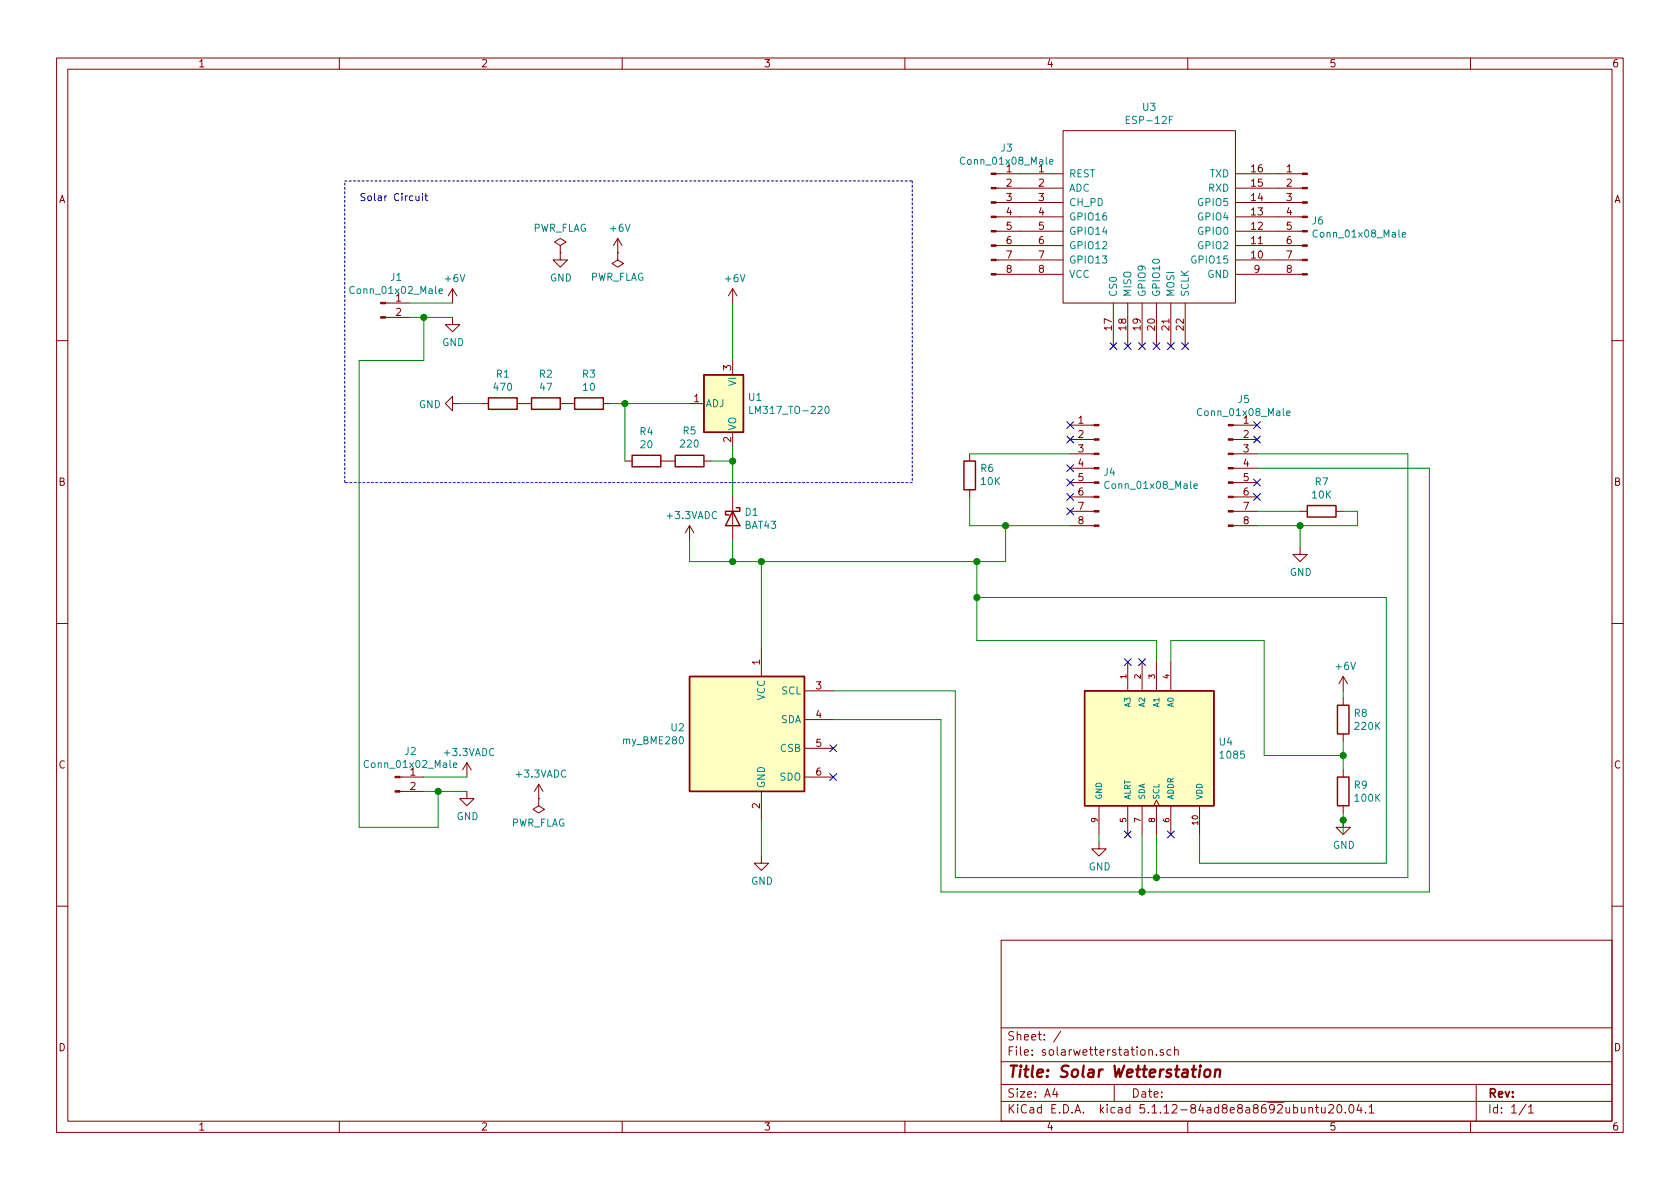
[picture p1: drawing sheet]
EESchema Schematic File Version 4
EELAYER 30 0
EELAYER END
$Descr A4 11693 8268
encoding utf-8
Sheet 1 1
Title "Solar Wetterstation"
Date ""
Rev ""
Comp ""
Comment1 ""
Comment2 ""
Comment3 ""
Comment4 ""
$EndDescr
$Comp
L Device:R R9
U 1 1
P 9350 5500
F 0 "R9" H 9420 5546 50  0000 L CNN
F 1 "100K" H 9420 5455 50  0000 L CNN
F 2 "" V 9280 5500 50  0001 C CNN
F 3 "~" H 9350 5500 50  0001 C CNN
	1    9350 5500
	1    0    0    -1  
$EndComp
$Comp
L Device:R R8
U 1 1
P 9350 5000
F 0 "R8" H 9420 5046 50  0000 L CNN
F 1 "220K" H 9420 4955 50  0000 L CNN
F 2 "" V 9280 5000 50  0001 C CNN
F 3 "~" H 9350 5000 50  0001 C CNN
	1    9350 5000
	1    0    0    -1  
$EndComp
$Comp
L Device:R R1
U 1 1
P 3500 2800
F 0 "R1" V 3293 2800 50  0000 C CNN
F 1 "470" V 3384 2800 50  0000 C CNN
F 2 "" V 3430 2800 50  0001 C CNN
F 3 "~" H 3500 2800 50  0001 C CNN
	1    3500 2800
	0    1    1    0   
$EndComp
$Comp
L Device:R R2
U 1 1
P 3800 2800
F 0 "R2" V 3593 2800 50  0000 C CNN
F 1 "47" V 3684 2800 50  0000 C CNN
F 2 "" V 3730 2800 50  0001 C CNN
F 3 "~" H 3800 2800 50  0001 C CNN
	1    3800 2800
	0    1    1    0   
$EndComp
$Comp
L Device:R R3
U 1 1
P 4100 2800
F 0 "R3" V 3893 2800 50  0000 C CNN
F 1 "10" V 3984 2800 50  0000 C CNN
F 2 "" V 4030 2800 50  0001 C CNN
F 3 "~" H 4100 2800 50  0001 C CNN
	1    4100 2800
	0    1    1    0   
$EndComp
$Comp
L Device:R R5
U 1 1
P 4800 3200
F 0 "R5" V 5007 3200 50  0000 C CNN
F 1 "220" V 4916 3200 50  0000 C CNN
F 2 "" V 4730 3200 50  0001 C CNN
F 3 "~" H 4800 3200 50  0001 C CNN
	1    4800 3200
	0    -1   -1   0   
$EndComp
$Comp
L Regulator_Linear:LM317_TO-220 U1
U 1 1
P 5100 2800
F 0 "U1" V 5054 2904 50  0000 L CNN
F 1 "LM317_TO-220" V 5145 2904 50  0000 L CNN
F 2 "Package_TO_SOT_THT:TO-220-3_Vertical" H 5100 3050 50  0001 C CIN
F 3 "http://www.ti.com/lit/ds/symlink/lm317.pdf" H 5100 2800 50  0001 C CNN
	1    5100 2800
	0    1    1    0   
$EndComp
$Comp
L Diode:BAT43 D1
U 1 1
P 5100 3600
F 0 "D1" V 5054 3680 50  0000 L CNN
F 1 "BAT43" V 5145 3680 50  0000 L CNN
F 2 "Diode_THT:D_DO-35_SOD27_P7.62mm_Horizontal" H 5100 3425 50  0001 C CNN
F 3 "http://www.vishay.com/docs/85660/bat42.pdf" H 5100 3600 50  0001 C CNN
	1    5100 3600
	0    1    1    0   
$EndComp
$Comp
L power:GND #PWR015
U 1 1
P 9350 5700
F 0 "#PWR015" H 9350 5450 50  0001 C CNN
F 1 "GND" H 9355 5527 50  0000 C CNN
F 2 "" H 9350 5700 50  0001 C CNN
F 3 "" H 9350 5700 50  0001 C CNN
	1    9350 5700
	1    0    0    -1  
$EndComp
$Comp
L Device:R R4
U 1 1
P 4500 3200
F 0 "R4" V 4293 3200 50  0000 C CNN
F 1 "20" V 4384 3200 50  0000 C CNN
F 2 "" V 4430 3200 50  0001 C CNN
F 3 "~" H 4500 3200 50  0001 C CNN
	1    4500 3200
	0    1    1    0   
$EndComp
Wire Wire Line
	5100 3100 5100 3200
Wire Wire Line
	4950 3200 5100 3200
Connection ~ 5100 3200
Wire Wire Line
	5100 3200 5100 3450
Wire Wire Line
	4250 2800 4350 2800
Wire Wire Line
	4350 3200 4350 2800
Connection ~ 4350 2800
Wire Wire Line
	4350 2800 4800 2800
$Comp
L power:+3.3VADC #PWR09
U 1 1
P 4800 3750
F 0 "#PWR09" H 4950 3700 50  0001 C CNN
F 1 "+3.3VADC" H 4815 3923 50  0000 C CNN
F 2 "" H 4800 3750 50  0001 C CNN
F 3 "" H 4800 3750 50  0001 C CNN
	1    4800 3750
	1    0    0    -1  
$EndComp
$Comp
L power:+6V #PWR010
U 1 1
P 5100 2100
F 0 "#PWR010" H 5100 1950 50  0001 C CNN
F 1 "+6V" H 5115 2273 50  0000 C CNN
F 2 "" H 5100 2100 50  0001 C CNN
F 3 "" H 5100 2100 50  0001 C CNN
	1    5100 2100
	1    0    0    -1  
$EndComp
Wire Wire Line
	5100 2100 5100 2500
$Comp
L Connector:Conn_01x02_Male J1
U 1 1
P 2650 2100
F 0 "J1" H 2758 2281 50  0000 C CNN
F 1 "Conn_01x02_Male" H 2758 2190 50  0000 C CNN
F 2 "" H 2650 2100 50  0001 C CNN
F 3 "~" H 2650 2100 50  0001 C CNN
	1    2650 2100
	1    0    0    -1  
$EndComp
$Comp
L Connector:Conn_01x02_Male J2
U 1 1
P 2750 5400
F 0 "J2" H 2858 5581 50  0000 C CNN
F 1 "Conn_01x02_Male" H 2858 5490 50  0000 C CNN
F 2 "" H 2750 5400 50  0001 C CNN
F 3 "~" H 2750 5400 50  0001 C CNN
	1    2750 5400
	1    0    0    -1  
$EndComp
$Comp
L power:+6V #PWR02
U 1 1
P 3150 2100
F 0 "#PWR02" H 3150 1950 50  0001 C CNN
F 1 "+6V" H 3165 2273 50  0000 C CNN
F 2 "" H 3150 2100 50  0001 C CNN
F 3 "" H 3150 2100 50  0001 C CNN
	1    3150 2100
	1    0    0    -1  
$EndComp
$Comp
L power:+3.3VADC #PWR04
U 1 1
P 3250 5400
F 0 "#PWR04" H 3400 5350 50  0001 C CNN
F 1 "+3.3VADC" H 3265 5573 50  0000 C CNN
F 2 "" H 3250 5400 50  0001 C CNN
F 3 "" H 3250 5400 50  0001 C CNN
	1    3250 5400
	1    0    0    -1  
$EndComp
$Comp
L power:GND #PWR05
U 1 1
P 3250 5500
F 0 "#PWR05" H 3250 5250 50  0001 C CNN
F 1 "GND" H 3255 5327 50  0000 C CNN
F 2 "" H 3250 5500 50  0001 C CNN
F 3 "" H 3250 5500 50  0001 C CNN
	1    3250 5500
	1    0    0    -1  
$EndComp
Wire Wire Line
	3250 5500 3050 5500
Wire Wire Line
	2950 5400 3250 5400
$Comp
L power:GND #PWR03
U 1 1
P 3150 2200
F 0 "#PWR03" H 3150 1950 50  0001 C CNN
F 1 "GND" H 3155 2027 50  0000 C CNN
F 2 "" H 3150 2200 50  0001 C CNN
F 3 "" H 3150 2200 50  0001 C CNN
	1    3150 2200
	1    0    0    -1  
$EndComp
Wire Wire Line
	2850 2200 2950 2200
Wire Wire Line
	2850 2100 3150 2100
$Comp
L power:GND #PWR01
U 1 1
P 3200 2800
F 0 "#PWR01" H 3200 2550 50  0001 C CNN
F 1 "GND" V 3205 2672 50  0000 R CNN
F 2 "" H 3200 2800 50  0001 C CNN
F 3 "" H 3200 2800 50  0001 C CNN
	1    3200 2800
	0    1    1    0   
$EndComp
Wire Wire Line
	3200 2800 3350 2800
$Comp
L ESP8266:ESP-12F U3
U 1 1
P 8000 1500
F 0 "U3" H 8000 2265 50  0000 C CNN
F 1 "ESP-12F" H 8000 2174 50  0000 C CNN
F 2 "" H 8000 1500 50  0001 C CNN
F 3 "" H 8000 1500 50  0001 C CNN
	1    8000 1500
	1    0    0    -1  
$EndComp
$Comp
L Device:R R6
U 1 1
P 6750 3300
F 0 "R6" H 6680 3254 50  0000 R CNN
F 1 "10K" H 6680 3345 50  0000 R CNN
F 2 "" V 6680 3300 50  0001 C CNN
F 3 "~" H 6750 3300 50  0001 C CNN
	1    6750 3300
	-1   0    0    1   
$EndComp
$Comp
L Device:R R7
U 1 1
P 9200 3550
F 0 "R7" V 8993 3550 50  0000 C CNN
F 1 "10K" V 9084 3550 50  0000 C CNN
F 2 "" V 9130 3550 50  0001 C CNN
F 3 "~" H 9200 3550 50  0001 C CNN
	1    9200 3550
	0    1    1    0   
$EndComp
Wire Wire Line
	6750 3650 6750 3450
Wire Wire Line
	9350 3550 9450 3550
Wire Wire Line
	9450 3550 9450 3650
Wire Wire Line
	9450 3650 9050 3650
$Comp
L power:GND #PWR013
U 1 1
P 9050 3800
F 0 "#PWR013" H 9050 3550 50  0001 C CNN
F 1 "GND" H 9055 3627 50  0000 C CNN
F 2 "" H 9050 3800 50  0001 C CNN
F 3 "" H 9050 3800 50  0001 C CNN
	1    9050 3800
	1    0    0    -1  
$EndComp
Connection ~ 9050 3650
Wire Wire Line
	4800 3900 5100 3900
Wire Wire Line
	7000 3900 7000 3650
Connection ~ 7000 3650
Wire Wire Line
	7000 3650 6750 3650
Wire Wire Line
	4800 3900 4800 3750
Wire Wire Line
	5100 3750 5100 3900
Connection ~ 5100 3900
Wire Wire Line
	5100 3900 5300 3900
$Comp
L 1085:1085 U4
U 1 1
P 8050 5200
F 0 "U4" V 8004 5630 50  0000 L CNN
F 1 "1085" V 8095 5630 50  0000 L CNN
F 2 "MODULE_1085" H 8050 5200 50  0001 L BNN
F 3 "" H 8050 5200 50  0001 L BNN
F 4 "N/A" H 8050 5200 50  0001 L BNN "MAXIMUM_PACKAGE_HEIGHT"
F 5 "Adafruit" H 8050 5200 50  0001 L BNN "MANUFACTURER"
F 6 "N/A" H 8050 5200 50  0001 L BNN "PARTREV"
F 7 "Manufacturer Recommendations" H 8050 5200 50  0001 L BNN "STANDARD"
	1    8050 5200
	0    1    1    0   
$EndComp
$Comp
L power:GND #PWR012
U 1 1
P 7650 5850
F 0 "#PWR012" H 7650 5600 50  0001 C CNN
F 1 "GND" H 7655 5677 50  0000 C CNN
F 2 "" H 7650 5850 50  0001 C CNN
F 3 "" H 7650 5850 50  0001 C CNN
	1    7650 5850
	1    0    0    -1  
$EndComp
$Comp
L power:GND #PWR011
U 1 1
P 5300 5950
F 0 "#PWR011" H 5300 5700 50  0001 C CNN
F 1 "GND" H 5305 5777 50  0000 C CNN
F 2 "" H 5300 5950 50  0001 C CNN
F 3 "" H 5300 5950 50  0001 C CNN
	1    5300 5950
	1    0    0    -1  
$EndComp
Wire Wire Line
	8050 5800 8050 6100
Wire Wire Line
	9800 6100 9800 3150
Wire Wire Line
	7950 5800 7950 6200
Wire Wire Line
	7950 6200 9950 6200
Wire Wire Line
	9950 6200 9950 3250
Wire Wire Line
	8050 6100 9800 6100
Wire Wire Line
	6800 3900 6800 4150
Wire Wire Line
	8350 6000 8350 5800
Connection ~ 6800 3900
Wire Wire Line
	6800 3900 7000 3900
Wire Wire Line
	7650 5800 7650 5850
$Comp
L MySensor:my_BME280 U2
U 1 1
P 5200 5100
F 0 "U2" H 4770 5146 50  0000 R CNN
F 1 "my_BME280" H 4770 5055 50  0000 R CNN
F 2 "Package_LGA:Bosch_LGA-8_2.5x2.5mm_P0.65mm_ClockwisePinNumbering" H 6700 4650 50  0001 C CNN
F 3 "https://ae-bst.resource.bosch.com/media/_tech/media/datasheets/BST-BME280-DS002.pdf" H 5200 4900 50  0001 C CNN
	1    5200 5100
	1    0    0    -1  
$EndComp
Wire Wire Line
	5300 5700 5300 5950
Wire Wire Line
	5300 4500 5300 3900
Connection ~ 5300 3900
Wire Wire Line
	5300 3900 6800 3900
Wire Wire Line
	8050 6100 6650 6100
Wire Wire Line
	6650 6100 6650 4800
Wire Wire Line
	6650 4800 5800 4800
Connection ~ 8050 6100
Wire Wire Line
	5800 5000 6550 5000
Wire Wire Line
	6550 5000 6550 6200
Wire Wire Line
	6550 6200 7950 6200
Connection ~ 7950 6200
Wire Wire Line
	8050 4600 8050 4450
Wire Wire Line
	8050 4450 6800 4450
$Comp
L power:+6V #PWR014
U 1 1
P 9350 4800
F 0 "#PWR014" H 9350 4650 50  0001 C CNN
F 1 "+6V" H 9365 4973 50  0000 C CNN
F 2 "" H 9350 4800 50  0001 C CNN
F 3 "" H 9350 4800 50  0001 C CNN
	1    9350 4800
	1    0    0    -1  
$EndComp
Wire Wire Line
	9350 5150 9350 5250
Wire Wire Line
	9350 5250 8800 5250
Wire Wire Line
	8800 5250 8800 4450
Wire Wire Line
	8800 4450 8150 4450
Wire Wire Line
	8150 4450 8150 4600
Connection ~ 9350 5250
Wire Wire Line
	9350 5250 9350 5350
Wire Wire Line
	9350 5800 9350 5700
NoConn ~ 7750 2400
NoConn ~ 7850 2400
NoConn ~ 7950 2400
NoConn ~ 8050 2400
NoConn ~ 8150 2400
NoConn ~ 8250 2400
NoConn ~ 7850 4600
NoConn ~ 7950 4600
NoConn ~ 8150 5800
NoConn ~ 7850 5800
NoConn ~ 5800 5200
NoConn ~ 5800 5400
$Comp
L power:PWR_FLAG #FLG02
U 1 1
P 3900 1750
F 0 "#FLG02" H 3900 1825 50  0001 C CNN
F 1 "PWR_FLAG" H 3900 1923 50  0000 C CNN
F 2 "" H 3900 1750 50  0001 C CNN
F 3 "~" H 3900 1750 50  0001 C CNN
	1    3900 1750
	1    0    0    -1  
$EndComp
$Comp
L power:PWR_FLAG #FLG03
U 1 1
P 4300 1750
F 0 "#FLG03" H 4300 1825 50  0001 C CNN
F 1 "PWR_FLAG" H 4300 1923 50  0000 C CNN
F 2 "" H 4300 1750 50  0001 C CNN
F 3 "~" H 4300 1750 50  0001 C CNN
	1    4300 1750
	-1   0    0    1   
$EndComp
$Comp
L power:GND #PWR07
U 1 1
P 3900 1750
F 0 "#PWR07" H 3900 1500 50  0001 C CNN
F 1 "GND" H 3905 1577 50  0000 C CNN
F 2 "" H 3900 1750 50  0001 C CNN
F 3 "" H 3900 1750 50  0001 C CNN
	1    3900 1750
	1    0    0    -1  
$EndComp
$Comp
L power:+6V #PWR08
U 1 1
P 4300 1750
F 0 "#PWR08" H 4300 1600 50  0001 C CNN
F 1 "+6V" H 4315 1923 50  0000 C CNN
F 2 "" H 4300 1750 50  0001 C CNN
F 3 "" H 4300 1750 50  0001 C CNN
	1    4300 1750
	1    0    0    -1  
$EndComp
$Comp
L power:PWR_FLAG #FLG01
U 1 1
P 3750 5550
F 0 "#FLG01" H 3750 5625 50  0001 C CNN
F 1 "PWR_FLAG" H 3750 5723 50  0000 C CNN
F 2 "" H 3750 5550 50  0001 C CNN
F 3 "~" H 3750 5550 50  0001 C CNN
	1    3750 5550
	-1   0    0    1   
$EndComp
$Comp
L power:+3.3VADC #PWR06
U 1 1
P 3750 5550
F 0 "#PWR06" H 3900 5500 50  0001 C CNN
F 1 "+3.3VADC" H 3765 5723 50  0000 C CNN
F 2 "" H 3750 5550 50  0001 C CNN
F 3 "" H 3750 5550 50  0001 C CNN
	1    3750 5550
	1    0    0    -1  
$EndComp
$Comp
L Connector:Conn_01x08_Male J4
U 1 1
P 7650 3250
F 0 "J4" H 7622 3224 50  0000 R CNN
F 1 "Conn_01x08_Male" H 7622 3133 50  0000 R CNN
F 2 "" H 7650 3250 50  0001 C CNN
F 3 "~" H 7650 3250 50  0001 C CNN
	1    7650 3250
	-1   0    0    -1  
$EndComp
$Comp
L Connector:Conn_01x08_Male J5
U 1 1
P 8550 3250
F 0 "J5" H 8658 3731 50  0000 C CNN
F 1 "Conn_01x08_Male" H 8658 3640 50  0000 C CNN
F 2 "" H 8550 3250 50  0001 C CNN
F 3 "~" H 8550 3250 50  0001 C CNN
	1    8550 3250
	1    0    0    -1  
$EndComp
Wire Wire Line
	8750 3150 9800 3150
Wire Wire Line
	8750 3250 9950 3250
Wire Wire Line
	6750 3150 7450 3150
Wire Wire Line
	7000 3650 7450 3650
Wire Wire Line
	8750 3550 9050 3550
Wire Wire Line
	8750 3650 9050 3650
$Comp
L Connector:Conn_01x08_Male J3
U 1 1
P 6900 1500
F 0 "J3" H 7008 1981 50  0000 C CNN
F 1 "Conn_01x08_Male" H 7008 1890 50  0000 C CNN
F 2 "" H 6900 1500 50  0001 C CNN
F 3 "~" H 6900 1500 50  0001 C CNN
	1    6900 1500
	1    0    0    -1  
$EndComp
$Comp
L Connector:Conn_01x08_Male J6
U 1 1
P 9100 1500
F 0 "J6" H 9072 1474 50  0000 R CNN
F 1 "Conn_01x08_Male" H 9072 1383 50  0000 R CNN
F 2 "" H 9100 1500 50  0001 C CNN
F 3 "~" H 9100 1500 50  0001 C CNN
	1    9100 1500
	-1   0    0    -1  
$EndComp
NoConn ~ 7450 2950
NoConn ~ 7450 3050
NoConn ~ 7450 3250
NoConn ~ 7450 3350
NoConn ~ 7450 3450
NoConn ~ 7450 3550
NoConn ~ 8750 2950
NoConn ~ 8750 3050
NoConn ~ 8750 3350
NoConn ~ 8750 3450
Connection ~ 9350 5700
Wire Wire Line
	9350 5700 9350 5650
Wire Wire Line
	9350 4800 9350 4850
Wire Wire Line
	9050 3800 9050 3650
Wire Wire Line
	8350 6000 9650 6000
Wire Wire Line
	9650 6000 9650 4150
Wire Wire Line
	9650 4150 6800 4150
Connection ~ 6800 4150
Wire Wire Line
	6800 4150 6800 4450
Wire Wire Line
	2950 2200 2950 2500
Wire Wire Line
	2950 2500 2500 2500
Wire Wire Line
	2500 2500 2500 5750
Wire Wire Line
	2500 5750 3050 5750
Wire Wire Line
	3050 5750 3050 5500
Connection ~ 2950 2200
Wire Wire Line
	2950 2200 3150 2200
Connection ~ 3050 5500
Wire Wire Line
	3050 5500 2950 5500
Wire Notes Line
	6350 1250 6350 3350
Wire Notes Line
	6350 3350 2400 3350
Wire Notes Line
	2400 3350 2400 1250
Wire Notes Line
	2400 1250 6350 1250
Text Notes 2500 1400 0    50   ~ 0
Solar Circuit
$EndSCHEMATC
